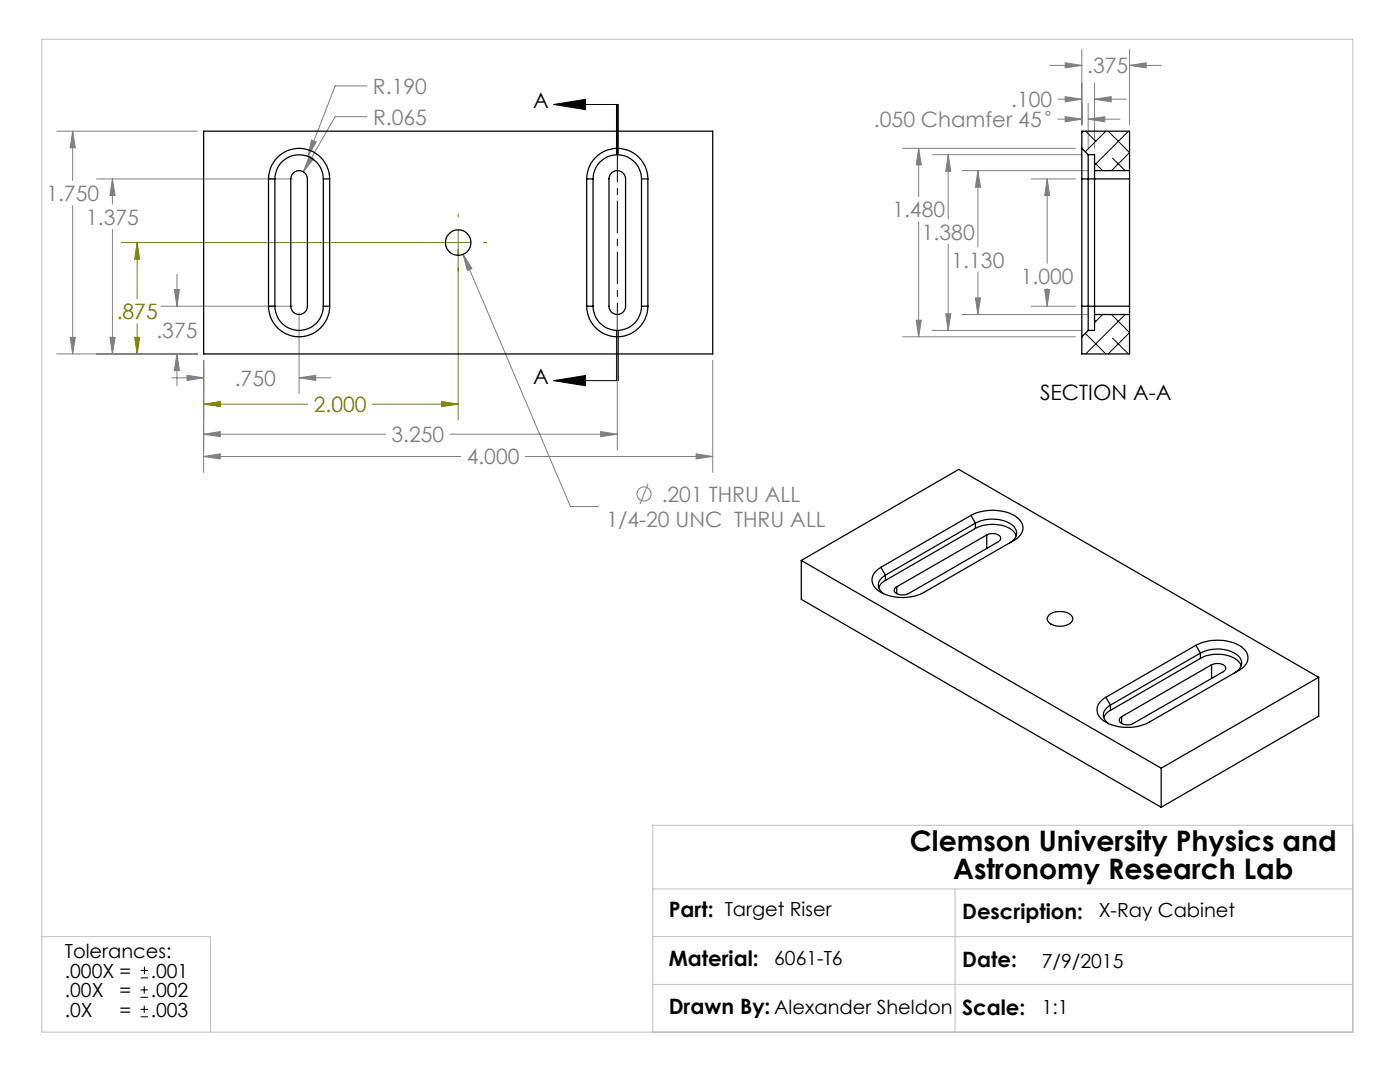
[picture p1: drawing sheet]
<svg xmlns="http://www.w3.org/2000/svg" width="279mm" height="216mm" viewBox="0 0 279 216" stroke-linecap="round" stroke-linejoin="round" font-family="sans-serif">
<g fill="none" stroke="#808080" stroke-width=".2">
<path d="M73.2 17.1h-6.3l-5.4 14.1M209.5 13.1h6.4M211.2 19.8h4.7M212.6 19.3l3.3 .5-3.3 .5zM212.6 12.5l3.3 .6-3.3 .4zM215.9 9.9v15M218.4 19.8l3.4-.5v1zM218.4 16.6v13M218.4 19.8h6.4M225.4 13.1l3.3-.6v1zM225.4 9.9v15M225.4 13.1h6.4"/>
<path d="M11.3 26.2h28.1M14.5 26.2l.5 3.3h-1zM14.5 26.2v9.8M19.3 35.7h39.1M22.4 35.7l.6 3.3h-1.1zM22.4 35.7v5M61.7 31.2l.9 .5-2.1 2.6zM62.2 27.9l.9 .4-1.6 2.9zM73.2 23.3h-6.3l-6.4 11M180.2 29.6h34.4M183.3 29.6l.6 3.3h-1.1zM183.3 29.6v9.6"/>
<path d="M186.1 30.9h29.8M189.2 30.9l.6 3.3h-1.1zM189.2 30.9v12.8M192 34h25.2M195.2 34l.5 3.4h-1zM195.2 34v15.3M205.8 35.7h8.8M209 35.7l.5 3.3h-1zM209 35.7v16.8M211.1 23.8h4.8M212.6 23.3l3.3 .5-3.3 .5zM217.2 23.8l3.3-.5v1z"/>
<path d="M217.2 20.6v9M217.2 23.8h6.3M14.5 41.1v29.5M22.4 45.8v24.8M34.8 57.8h1l-.5 3.3zM35.3 54.8v6.3M92.4 50.8l1.8 2.8-.9 .4zM92.4 50.8l21.4 50.3h5.6M183.3 44.3v22.9M189.2 48.7v17.2M194.7 59.4h1l-.5 3.4zM195.2 54.3v8.5"/>
<path d="M208.5 57.8h1l-.5 3.3zM209 57.6v3.5M11.3 70.6h28.1M14 67.3h1l-.5 3.3zM21.9 67.3h1.1l-.6 3.3zM32.1 61.1h26.3M34.3 75.4h6.3M35.3 70.6l.5 3.3h-1zM35.3 70.6v6.4M37.3 74.9l3.3 .5-3.3 .5zM40.6 71.9v22.4M59.7 75.4l3.3-.5v1z"/>
<path d="M59.7 62.4v16.2M59.7 75.4h6.3M123.2 62.4v27.4M142.2 71.9v22.4M180.2 67.2h34.4M182.8 63.9h1.1l-.6 3.3zM186.1 65.9h29.8M188.7 62.6h1.1l-.6 3.3zM192 62.8h25.2M205.8 61.1h8.8M40.6 86.6l3.4-.5v1zM40.6 91.1l3.4-.5v1z"/>
<path d="M40.6 86.6h36.3M40.6 91.1h51.3M89.8 86.6h33.4M104.8 91.1h37.4M119.9 86.1l3.3 .5-3.3 .5zM129.3 96.6l-1.6 4M138.9 90.6l3.3 .5-3.3 .5z"/>
<circle cx="209.1" cy="22.6" r=".41"/>
<circle cx="128.5" cy="98.6" r="1.4"/>
</g>
<g fill="none" stroke="#000" stroke-width=".2">
<path d="M110.5 20.8l6.3-1v2.1zM110.5 20.8h12.7M123 20.8v10M123.2 20.8v10M123.4 20.8v10M110.5 76l6.3-1.1v2.1zM123 65.9v10M123.2 65.9v10l-12.7 .1M123.4 65.9v10zM28 199h1.5M28 197.5h1.5M28.1 195.1h1.5"/>
<path d="M28.1 193.6h1.5M28.8 196.8v1.5M28.8 192.9v1.5M28 202.9h1.5M28 201.4h1.5M28.8 200.7v1.4"/>
</g>
<g fill="none" stroke="#808000" stroke-width=".2">
<path d="M24.2 48.4h69.8M27.4 48.4l.5 3.3h-1zM27.4 48.4v11.2M91.4 42.7v.6M91.4 45.9v37.9M96.5 48.4h.7M24.2 70.6h15.2M26.9 67.3h1l-.5 3.3zM27.4 64.6v6M40.6 71.9v11.9M40.6 80.6l3.4-.5v1zM40.6 80.6h20.8"/>
<path d="M74.3 80.6h17.1M88.1 80.1l3.3 .5-3.3 .5z"/>
</g>
<path d="M123.2 20.8v55.1" fill="none" stroke="#000" stroke-width=".2" stroke-dasharray="6.3 1.3 1.3 1.3" stroke-dashoffset="1"/>
<path d="M8.4 7.8h261.6v198.2h-261.6zM130.3 177.4h139.7M190.6 177.4v28.6M270 164.7h-139.7v41.3M8.4 186.9h33.6v19.1M130.3 186.9h139.7M130.3 196.4h139.7" fill="none" stroke="#c0c0c0" stroke-width=".2"/>
<path d="M110.5 20.8l6.3-1v2.1zM110.5 76l6.3-1.1v2.1z" fill="#000"/>
<path d="M40.6 80.6l3.4-.5v1zM88.1 80.1l3.3 .5-3.3 .5zM26.9 67.3h1l-.5 3.3zM27.4 48.4l.5 3.3h-1z" fill="#808000"/>
<path d="M37.3 74.9l3.3 .5-3.3 .5zM59.7 75.4l3.3-.5v1zM40.6 86.6l3.4-.5v1zM119.9 86.1l3.3 .5-3.3 .5zM40.6 91.1l3.4-.5v1zM138.9 90.6l3.3 .5-3.3 .5zM35.3 70.6l.5 3.3h-1zM34.8 57.8h1l-.5 3.3zM21.9 67.3h1.1l-.6 3.3zM22.4 35.7l.6 3.3h-1.1zM14.5 26.2l.5 3.3h-1zM14 67.3h1l-.5 3.3zM62.2 27.9l-.7 3.3 1.6-2.9zM61.7 31.2l-1.2 3.1 2.1-2.6zM92.4 50.8l.9 3.2 .9-.4zM183.3 29.6l.6 3.3h-1.1zM182.8 63.9h1.1l-.6 3.3zM189.2 30.9l.6 3.3h-1.1zM188.7 62.6h1.1l-.6 3.3zM195.2 34l.5 3.4h-1zM194.7 59.4h1l-.5 3.4zM208.5 57.8h1l-.5 3.3zM209 35.7l.5 3.3h-1zM217.2 23.8l3.3-.5v1zM212.6 23.3l3.3 .5-3.3 .5zM212.6 19.3l3.3 .5-3.3 .5zM218.4 19.8l3.4-.5v1zM225.4 13.1l3.3-.6v1zM212.6 12.5l3.3 .6-3.3 .4z" fill="#808080"/>
<g fill="none" stroke="#000" stroke-width=".25">
<path d="M40.6 26.2h101.6v44.4h-101.6zM53.6 35.7a6.1 6.1 0 0 1 6.1-6.1 6.1 6.1 0 0 1 6.1 6.1M53.6 35.7v25.4M53.6 35.7h1.3M54.9 35.7a4.8 4.8 0 0 1 4.8-4.8 4.8 4.8 0 0 1 4.8 4.8M54.9 35.7v25.4M58.4 34.7a1.66 1.66 0 0 1 1.8-.6 1.66 1.66 0 0 1 1.1 1.6v25.4a1.66 1.66 0 0 1-1.6 1.7 1.66 1.66 0 0 1-1.7-1.7v-25.4zM64.5 35.7h1.3M64.5 35.7v25.4M65.8 35.7v25.4M117.1 35.7a6.1 6.1 0 0 1 6.1-6.1 6.1 6.1 0 0 1 6.1 6.1M117.1 35.7v25.4"/>
<path d="M117.1 35.7h1.3M118.4 35.7a4.8 4.8 0 0 1 4.8-4.8 4.8 4.8 0 0 1 4.8 4.8M118.4 35.7v25.4M121.9 34.7a1.66 1.66 0 0 1 1.8-.6 1.66 1.66 0 0 1 1.1 1.6v25.4a1.66 1.66 0 0 1-1.6 1.7 1.66 1.66 0 0 1-1.7-1.7v-25.4zM128 35.7h1.3M128 35.7v25.4M129.3 35.7v25.4M215.9 29.6v6.1M215.9 29.6v-3.4h9.5v7.8M215.9 35.7h9.5M215.9 35.7v25.4M215.9 29.6l1.3 1.3"/>
<path d="M217.2 30.9v35M217.2 30.9h1.2v3.1M218.4 34v28.8M218.4 34h7M225.4 34v1.7M225.4 35.7v25.4M53.6 61.1a6.1 6.1 0 0 0 6.1 6.1 6.1 6.1 0 0 0 6.1-6.1M53.6 61.1h1.3M54.9 61.1a4.8 4.8 0 0 0 4.8 4.8 4.8 4.8 0 0 0 4.8-4.8M64.5 61.1h1.3M117.1 61.1a6.1 6.1 0 0 0 6.1 6.1 6.1 6.1 0 0 0 6.1-6.1M117.1 61.1h1.3"/>
<path d="M118.4 61.1a4.8 4.8 0 0 0 4.8 4.8 4.8 4.8 0 0 0 4.8-4.8M128 61.1h1.3M215.9 61.1v6.1M215.9 61.1h9.5M217.2 65.9l-1.3 1.3M218.4 62.8h7M218.4 62.8v3.1h-1.2M225.4 61.1v1.7M225.4 62.8v7.8h-9.5v-3.4M159.9 111.8l71.8 41.5M159.9 111.8l31.4-18.1 71.9 41.4M159.9 111.8v7.8l71.8 41.5"/>
<path d="M175.8 113.2l.9 1.6M176.7 114.8a2.07 2.07 0 0 0-1.1 2.9l.7 .8M176.7 115.8l-.7 .5-.6 1M176.7 114.8v1M179 117.1v1.4M193.8 102.8a9.2 9.2 0 0 1 9.4 .7 2.39 2.39 0 0 1-.4 4l-18.4 10.7a9.1 9.1 0 0 1-9.5-.6 2.43 2.43 0 0 1 .4-4.1l.5-.3M193.8 102.8l-18 10.4M193.8 102.8l.9 1.6M194.7 105.4a7.1 7.1 0 0 1 7.7 .8l.4 .7M194.7 104.4a7.2 7.2 0 0 1 7.7 .7 1.95 1.95 0 0 1-.5 3l-.4 .2M194.7 105.4l-18 10.4M194.7 104.4l-18 10.4"/>
<path d="M194.7 104.4v1M196.9 106.8a2.02 2.02 0 0 1 2.8 .5 .73 .73 0 0 1-.5 .8l-17.9 10.4a2.14 2.14 0 0 1-2.8-.6 .77 .77 0 0 1 .5-.8M196.9 106.8l-17.9 10.3M196.9 106.8v2.6M209.4 122.6a3.7 3.7 0 0 1 4.5 .3 1.16 1.16 0 0 1-.9 1.8 3.3 3.3 0 0 1-3.9-.8 .93 .93 0 0 1 .3-1.3zM220.7 139.1l.9 1.6M238.7 128.8a9.2 9.2 0 0 1 9.4 .6 2.43 2.43 0 0 1-.3 4.1l-18.5 10.6a9.1 9.1 0 0 1-9.4-.6 2.46 2.46 0 0 1 .3-4.1l.5-.3M238.7 128.8l-18 10.3M238.7 128.8l.9 1.5M239.6 131.4a7.3 7.3 0 0 1 7.4 .4l.7 1M239.6 130.3a7 7 0 0 1 7.7 .7 1.96 1.96 0 0 1-.9 3.2M239.6 131.4l-18 10.3"/>
<path d="M239.6 130.3l-18 10.4M239.6 130.3v1.1M241.8 132.6a2.14 2.14 0 0 1 2.8 .6l-.1 .4-.3 .4-18 10.4a2.02 2.02 0 0 1-2.8-.6 .73 .73 0 0 1 .4-.8M241.8 132.6l-18 10.4M241.8 132.6v2.8M263.2 135.1l-31.5 18.2M263.2 135.1v7.8l-31.5 18.2M221.6 140.7a2.07 2.07 0 0 0-1.1 2.9l.7 .8M221.6 141.7l-.7 .6-.6 .9M221.6 140.7v1M223.8 143v1.4M231.7 153.3v7.8"/>
<circle cx="91.4" cy="48.4" r="2.55"/>
</g>
<g fill="none" stroke="#000" stroke-width=".2">
<path d="M216.2 26.2l-.3 .3M216.7 26.2l2 2M218.4 32.5l1.7 1.5M220.7 26.2l-4.1 4.1M221.2 26.2l4.2 4.2-3.6 3.6M222 31.6l2.5 2.4M225.2 26.2l-6.8 6.7M216.6 66.5l4.1 4.1M218.4 63.9l.3 .2M220.1 62.8l-1.7 1.6M221.8 62.8l3.6 3.6-4.2 4.2M222 67.5l3.2 3.1"/>
<path d="M224.5 62.8l-7.8 7.8"/>
</g>
<g font-size="5.6">
<text x="181.6" y="169.8">Clemson University Physics and</text>
<text x="190.2" y="175.5">Astronomy Research Lab</text>
</g>
<g font-size="4.2" fill="#808080">
<text x="217" y="14.6">.375</text>
<text x="74.4" y="18.7">R.190</text>
<text x="201.8" y="21.4">.100</text>
<text x="74.4" y="24.9">R.065</text>
<text x="174.4" y="25.4">.050 Chamfer 45</text>
<text x="9.3" y="40.1">1.750</text>
<text x="17.2" y="44.8">1.375</text>
<text x="178.1" y="43.3">1.480</text>
<text x="184" y="47.8">1.380</text>
<text x="189.9" y="53.4">1.130</text>
<text x="203.7" y="56.6">1.000</text>
<text x="31.2" y="67.5">.375</text>
<text x="46.9" y="77">.750</text>
<text x="78.1" y="88.2">3.250</text>
<text x="93.1" y="92.7">4.000</text>
<text x="132.1" y="100.1">.201 THRU ALL</text>
<text x="121" y="105.2">1/4-20 UNC THRU ALL</text>
</g>
<g font-size="4.2">
<text x="106.4" y="21.5">A</text>
<text x="106.4" y="76.7">A</text>
<text x="207.6" y="79.9">SECTION A-A</text>
<text x="133.5" y="183.1">Part: Target Riser</text>
<text x="192" y="183.3">Description:</text>
<text x="133.5" y="192.7">Material:</text>
<text x="192" y="192.9">Date:</text>
<text x="133.5" y="202.3">Drawn By: Alexander Sheldon</text>
<text x="192" y="202.5">Scale:</text>
</g>
<g font-size="4.2" fill="#808000">
<text x="23.3" y="63.7">.875</text>
<text x="62.6" y="82.2">2.000</text>
</g>
<g font-size="3.9">
<text x="219.3" y="183.1">X-Ray Cabinet</text>
<text x="12.9" y="191.2">Tolerances:</text>
<text x="12.9" y="195.1">.000X =</text>
<text x="30.1" y="195.1">.001</text>
<text x="154.5" y="192.5">6061-T6</text>
<text x="207.9" y="193.1">7/9/2015</text>
<text x="12.9" y="199">.00X</text>
<text x="12.9" y="202.8">.0X</text>
<text x="23.9" y="202.8">=</text>
<text x="23.9" y="199">=</text>
<text x="30.1" y="202.8">.003</text>
<text x="30.1" y="199">.002</text>
<text x="207.9" y="202.3">1:1</text>
</g>
</svg>
